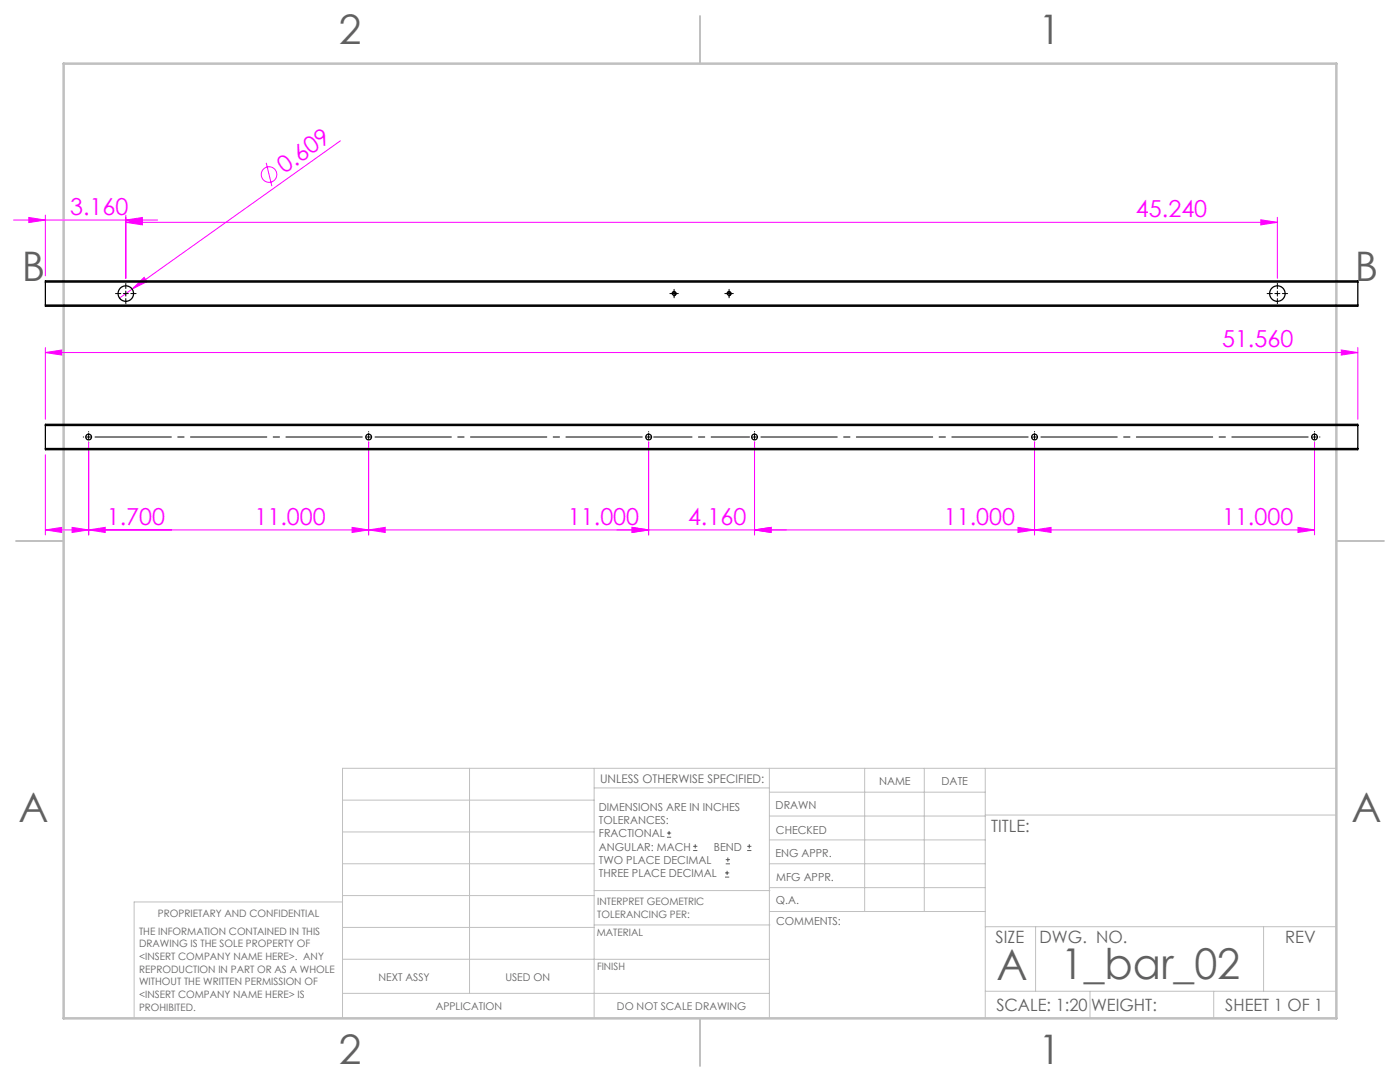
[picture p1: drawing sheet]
<svg xmlns="http://www.w3.org/2000/svg" width="279mm" height="216mm" viewBox="0 0 279 216" stroke-linecap="round" stroke-linejoin="round" font-family="sans-serif">
<g fill="none" stroke="#f0f" stroke-width=".2">
<path d="M53.1 32.5l1.2 4.7M67.9 28.1l-41.5 29.6M2.7 43.9h28.8M5.8 43.4l3.3 .5-3.3 .5zM9.1 42.9v12.1M25.1 43.9l3.3-.5v1zM25.1 44.4l3.3-.5v1zM25.1 42.9v12.6M25.1 44.4h229.8M26.4 57.7l2.4-2.3 .6 .8zM26.4 57.7l-2.6 1.8M251.6 43.9l3.3 .5-3.3 .5z"/>
<path d="M254.9 43.4v12.1M9.1 70.3l3.3-.5v1.1zM9.1 69.3v14.4M9.1 70.3h261.9M267.7 69.8l3.3 .5-3.3 .6zM271 69.3v14.4M9.1 90.7v16M17.7 88.2v18.5M73.6 88.2v18.5M129.5 88.2v18.5M150.6 88.2v18.5M206.5 88.2v18.5"/>
<path d="M262.3 88.2v18.5M9.1 105.7l3.3-.5v1zM9.1 105.7h253.2M14.4 105.2l3.3 .5-3.3 .5zM17.7 105.7l3.3-.5v1zM70.3 105.2l3.3 .5-3.3 .5zM73.6 105.7l3.3-.5v1zM126.1 105.2l3.4 .5-3.4 .5zM150.6 105.7l3.3-.5v1zM203.2 105.2l3.3 .5-3.3 .5zM206.5 105.7l3.3-.5v1zM259 105.2l3.3 .5-3.3 .5z"/>
<circle cx="53.7" cy="34.8" r="1.56"/>
</g>
<g fill="none" stroke="#606060" stroke-width=".2">
<path d="M133.1 167.1h.8M133.1 166.2h.8M133.5 165.8v.8M138.3 169.7h.9M138.3 168.9h.9M138.8 168.5v.8M144.7 175h.8M144.7 174.2h.8M144.8 172.4h.9M144.8 171.5h.9M145.1 173.8v.8M145.3 171.1v.8"/>
<path d="M149.1 169.7h.9M149.1 168.9h.9M149.5 168.5v.8"/>
</g>
<path d="M24.6 58.6h1M25.1 58.1v1M134 58.6h1M134.1 58.7a.42 .42 0 0 1 .4-.5 .42 .42 0 0 1 .4 .4 .42 .42 0 0 1-.5 .4M134.5 58.1v1M145 58.6h1M145.1 58.7a.42 .42 0 0 1 .4-.5 .42 .42 0 0 1 .4 .4 .42 .42 0 0 1-.5 .4M145.5 58.1v1M254.4 58.6h1M254.9 58.1v1M150.1 87.2h1M150.6 86.7v1" fill="none" stroke="#000" stroke-width=".2"/>
<g fill="none" stroke="#000" stroke-width=".2" stroke-dasharray="15.2 1.3 1.3 1.3">
<path d="M24.1 58.6h-1M25.1 57.6v-1.1M25.1 59.6v1M26.1 58.6h1.1M134 58.6h-.3M134.5 58.1v-.4M134.5 59.1v.3M135 58.6h.4M145 58.6h-.3M145.5 58.1v-.4M145.5 59.1v.3M146 58.6h.3"/>
<path d="M253.9 58.6h-1M254.9 57.6v-1.1M254.9 59.6v1M255.9 58.6h1.1M16.7 87.2h-.1M17.7 87.2v-.5M17.7 87.2h-.5M17.7 87.2v.5M17.7 87.2h.5M17.7 86.2v-.1M17.7 88.2v.1M73.6 87.2v-.5"/>
<path d="M73.6 87.2h-.5M73.6 87.2v.5M73.6 87.2h.5M73.6 86.2v-.1M73.6 88.2v.1M129.5 87.2v-.5M129.5 87.2h-.5M129.5 87.2v.5M129.5 87.2h.5M129.5 86.2v-.1M129.5 88.2v.1M150.6 86.2v-.1"/>
<path d="M150.6 88.2v.1M206.5 87.2v-.5M206.5 87.2h-.5M206.5 87.2v.5M206.5 87.2h.5M206.5 86.2v-.1M206.5 88.2v.1M262.3 87.2v-.5M262.3 87.2h-.5M262.3 87.2v.5M262.3 87.2h.5M262.3 86.2v-.1"/>
<path d="M262.3 88.2v.1M263.3 87.2h.1"/>
</g>
<path d="M18.7 87.2h53.9M74.6 87.2h53.9M151.6 87.2h53.9M207.5 87.2h53.8" fill="none" stroke="#000" stroke-width=".2" stroke-dasharray="15.2 1.3 1.3 1.3" stroke-dashoffset="-.3"/>
<path d="M130.5 87.2h19.1" fill="none" stroke="#000" stroke-width=".2" stroke-dasharray="15.2 1.3 1.3 1.3" stroke-dashoffset="7.6"/>
<g fill="none" stroke="#c0c0c0" stroke-width=".2">
<path d="M68.4 159.7h50.2M93.7 153.3v44.9M118.6 153.3v49.9M118.6 157.2h34.9M153.5 153.3v49.9M153.5 158.1h43.1M172.6 153.3v28.6M184.5 153.3v28.6M196.6 153.3v49.9M266.7 153.3h-198.3v49.9M68.4 178.7h50.2M68.4 172.4h50.2"/>
<path d="M68.4 166h50.2M68.4 180h-41.6v23.2M118.6 177.7h35.1M153.5 167.6h43.1M153.5 162.8h43.1M153.5 172.4h43.1M153.5 177.1h43.1M196.6 162.6h70.1M68.4 198.2h85.1M68.4 185.1h50.2M68.4 191.4h50.2M118.6 191.4h34.9"/>
<path d="M118.6 184.6h35.1M153.7 181.9h42.9M196.6 197.8h70.1M196.6 184.9h70.1M206.7 184.9v12.9M217.5 197.8v5.4M242.2 197.8v5.4M252.2 184.9v12.9"/>
</g>
<path d="M139.7 3.2v9.5M3.2 107.9h9.5M266.7 107.9h9.5M139.7 203.2v9.5" fill="none" stroke="#c0c0c0" stroke-width=".25"/>
<path d="M12.7 12.7h254v190.5h-254z" fill="none" stroke="#c0c0c0" stroke-width=".5"/>
<g fill="#f0f">
<path d="M26.4 57.7l2.4-2.3 .6 .8z"/>
<path d="M206.5 105.7l3.3-.5v1zM259 105.2l3.3 .5-3.3 .5z"/>
<path d="M9.1 70.3l3.3-.5v1.1zM267.7 69.8l3.3 .5-3.3 .6z"/>
<path d="M73.6 105.7l3.3-.5v1zM126.1 105.2l3.4 .5-3.4 .5z"/>
<path d="M126.1 105.2l3.4 .5-3.4 .5zM150.6 105.7l3.3-.5v1z"/>
<path d="M14.4 105.2l3.3 .5-3.3 .5zM9.1 105.7l3.3-.5v1zM70.3 105.2l3.3 .5-3.3 .5zM17.7 105.7l3.3-.5v1zM203.2 105.2l3.3 .5-3.3 .5zM150.6 105.7l3.3-.5v1z"/>
<path d="M5.8 43.4l3.3 .5-3.3 .5zM25.1 43.9l3.3-.5v1zM25.1 44.4l3.3-.5v1zM251.6 43.9l3.3 .5-3.3 .5z"/>
</g>
<g fill="none" stroke="#000" stroke-width=".25">
<path d="M9.1 56.3v-.3h261.9v.3M9.1 56.3v4.6M9.1 56.3h261.9M271 56.3v4.6M9.1 60.9v.2h261.9v-.2M9.1 60.9h261.9M9.1 89.5v.2h261.9v-.2M9.1 84.9v-.2h261.9v.2M9.1 89.5h261.9M9.1 84.9v4.6M9.1 84.9h261.9M271 84.9v4.6"/>
<circle cx="25.1" cy="58.6" r="1.55"/>
<circle cx="134.5" cy="58.6" r=".35"/>
<circle cx="145.5" cy="58.6" r=".35"/>
<circle cx="254.9" cy="58.6" r="1.55"/>
<circle cx="17.7" cy="87.2" r=".58"/>
<circle cx="73.6" cy="87.2" r=".58"/>
<circle cx="129.5" cy="87.2" r=".58"/>
<circle cx="150.6" cy="87.2" r=".58"/>
<circle cx="206.5" cy="87.2" r=".58"/>
<circle cx="262.3" cy="87.2" r=".58"/>
</g>
<g font-size="8.5" fill="#606060">
<text x="198.9" y="195.5">A</text>
<text x="211.7" y="195.4">1_bar_02</text>
</g>
<g font-size="8.1" fill="#606060">
<text x="67.6" y="8.9">2</text>
<text x="207.3" y="8.9">1</text>
<text x="4.4" y="56.2">B</text>
<text x="270.4" y="56.2">B</text>
<text x="3.7" y="164.1">A</text>
<text x="269.7" y="164.1">A</text>
<text x="67.6" y="212.4">2</text>
<text x="207.3" y="212.4">1</text>
</g>
<g font-size="4.7" fill="#f0f">
<text x="56.8" y="34.7" transform="rotate(-35 56.8 34.7)">0.609</text>
<text x="14" y="42.9">3.160</text>
<text x="226.7" y="43.4">45.240</text>
<text x="243.9" y="69.3">51.560</text>
<text x="21.3" y="104.7">1.700</text>
<text x="50.8" y="104.7">11.000</text>
<text x="113.3" y="104.7">11.000</text>
<text x="137.3" y="104.7">4.160</text>
<text x="188.4" y="104.7">11.000</text>
<text x="243.9" y="104.7">11.000</text>
</g>
<g font-size="3.4" fill="#606060">
<text x="197.8" y="166">TITLE:</text>
<text x="198.7" y="188.1">SIZE</text>
<text x="207.5" y="188.1">DWG. NO.</text>
<text x="256.5" y="188.2">REV</text>
<text x="198.8" y="201.7">SCALE: 1:20</text>
<text x="217.7" y="201.8">WEIGHT:</text>
<text x="244.5" y="201.7">SHEET 1 OF 1</text>
</g>
<text font-size="2.4" fill="#606060" x="119.8" y="156.2">UNLESS OTHERWISE SPECIFIED:</text>
<g font-size="2.2" fill="#606060">
<text x="119.5" y="161.8">DIMENSIONS ARE IN INCHES</text>
<text x="154.8" y="161.4">DRAWN</text>
<text x="175.4" y="156.6">NAME</text>
<text x="187.9" y="156.7">DATE</text>
<text x="119.5" y="164.4">TOLERANCES:</text>
<text x="119.5" y="167.1">FRACTIONAL</text>
<text x="154.9" y="166.3">CHECKED</text>
<text x="119.5" y="169.7">ANGULAR: MACH</text>
<text x="119.5" y="172.4">TWO PLACE DECIMAL</text>
<text x="142.5" y="169.7">BEND</text>
<text x="154.8" y="171">ENG APPR.</text>
<text x="119.5" y="175">THREE PLACE DECIMAL</text>
<text x="154.9" y="175.7">MFG APPR.</text>
<text x="154.9" y="180.4">Q.A.</text>
<text x="154.9" y="184.6">COMMENTS:</text>
</g>
<g font-size="2.1" fill="#606060">
<text x="75.5" y="195.7">NEXT ASSY</text>
<text x="100.9" y="195.7">USED ON</text>
<text x="86.9" y="201.5">APPLICATION</text>
<text x="123.1" y="201.6">DO NOT SCALE DRAWING</text>
</g>
<g font-size="2" fill="#606060">
<text x="31.5" y="182.9">PROPRIETARY AND CONFIDENTIAL</text>
<text x="119.2" y="180.6">INTERPRET GEOMETRIC</text>
<text x="119.2" y="183.1">TOLERANCING PER:</text>
<text x="27.8" y="186.5">THE INFORMATION CONTAINED IN THIS</text>
<text x="27.8" y="189">DRAWING IS THE SOLE PROPERTY OF</text>
<text x="27.8" y="191.6">&lt;INSERT COMPANY NAME HERE&gt;. ANY</text>
<text x="119.1" y="186.7">MATERIAL</text>
<text x="27.8" y="194.1">REPRODUCTION IN PART OR AS A WHOLE</text>
<text x="27.8" y="196.6">WITHOUT THE WRITTEN PERMISSION OF</text>
<text x="119.1" y="193.5">FINISH</text>
<text x="27.8" y="199.1">&lt;INSERT COMPANY NAME HERE&gt; IS</text>
<text x="27.8" y="201.7">PROHIBITED.</text>
</g>
</svg>
